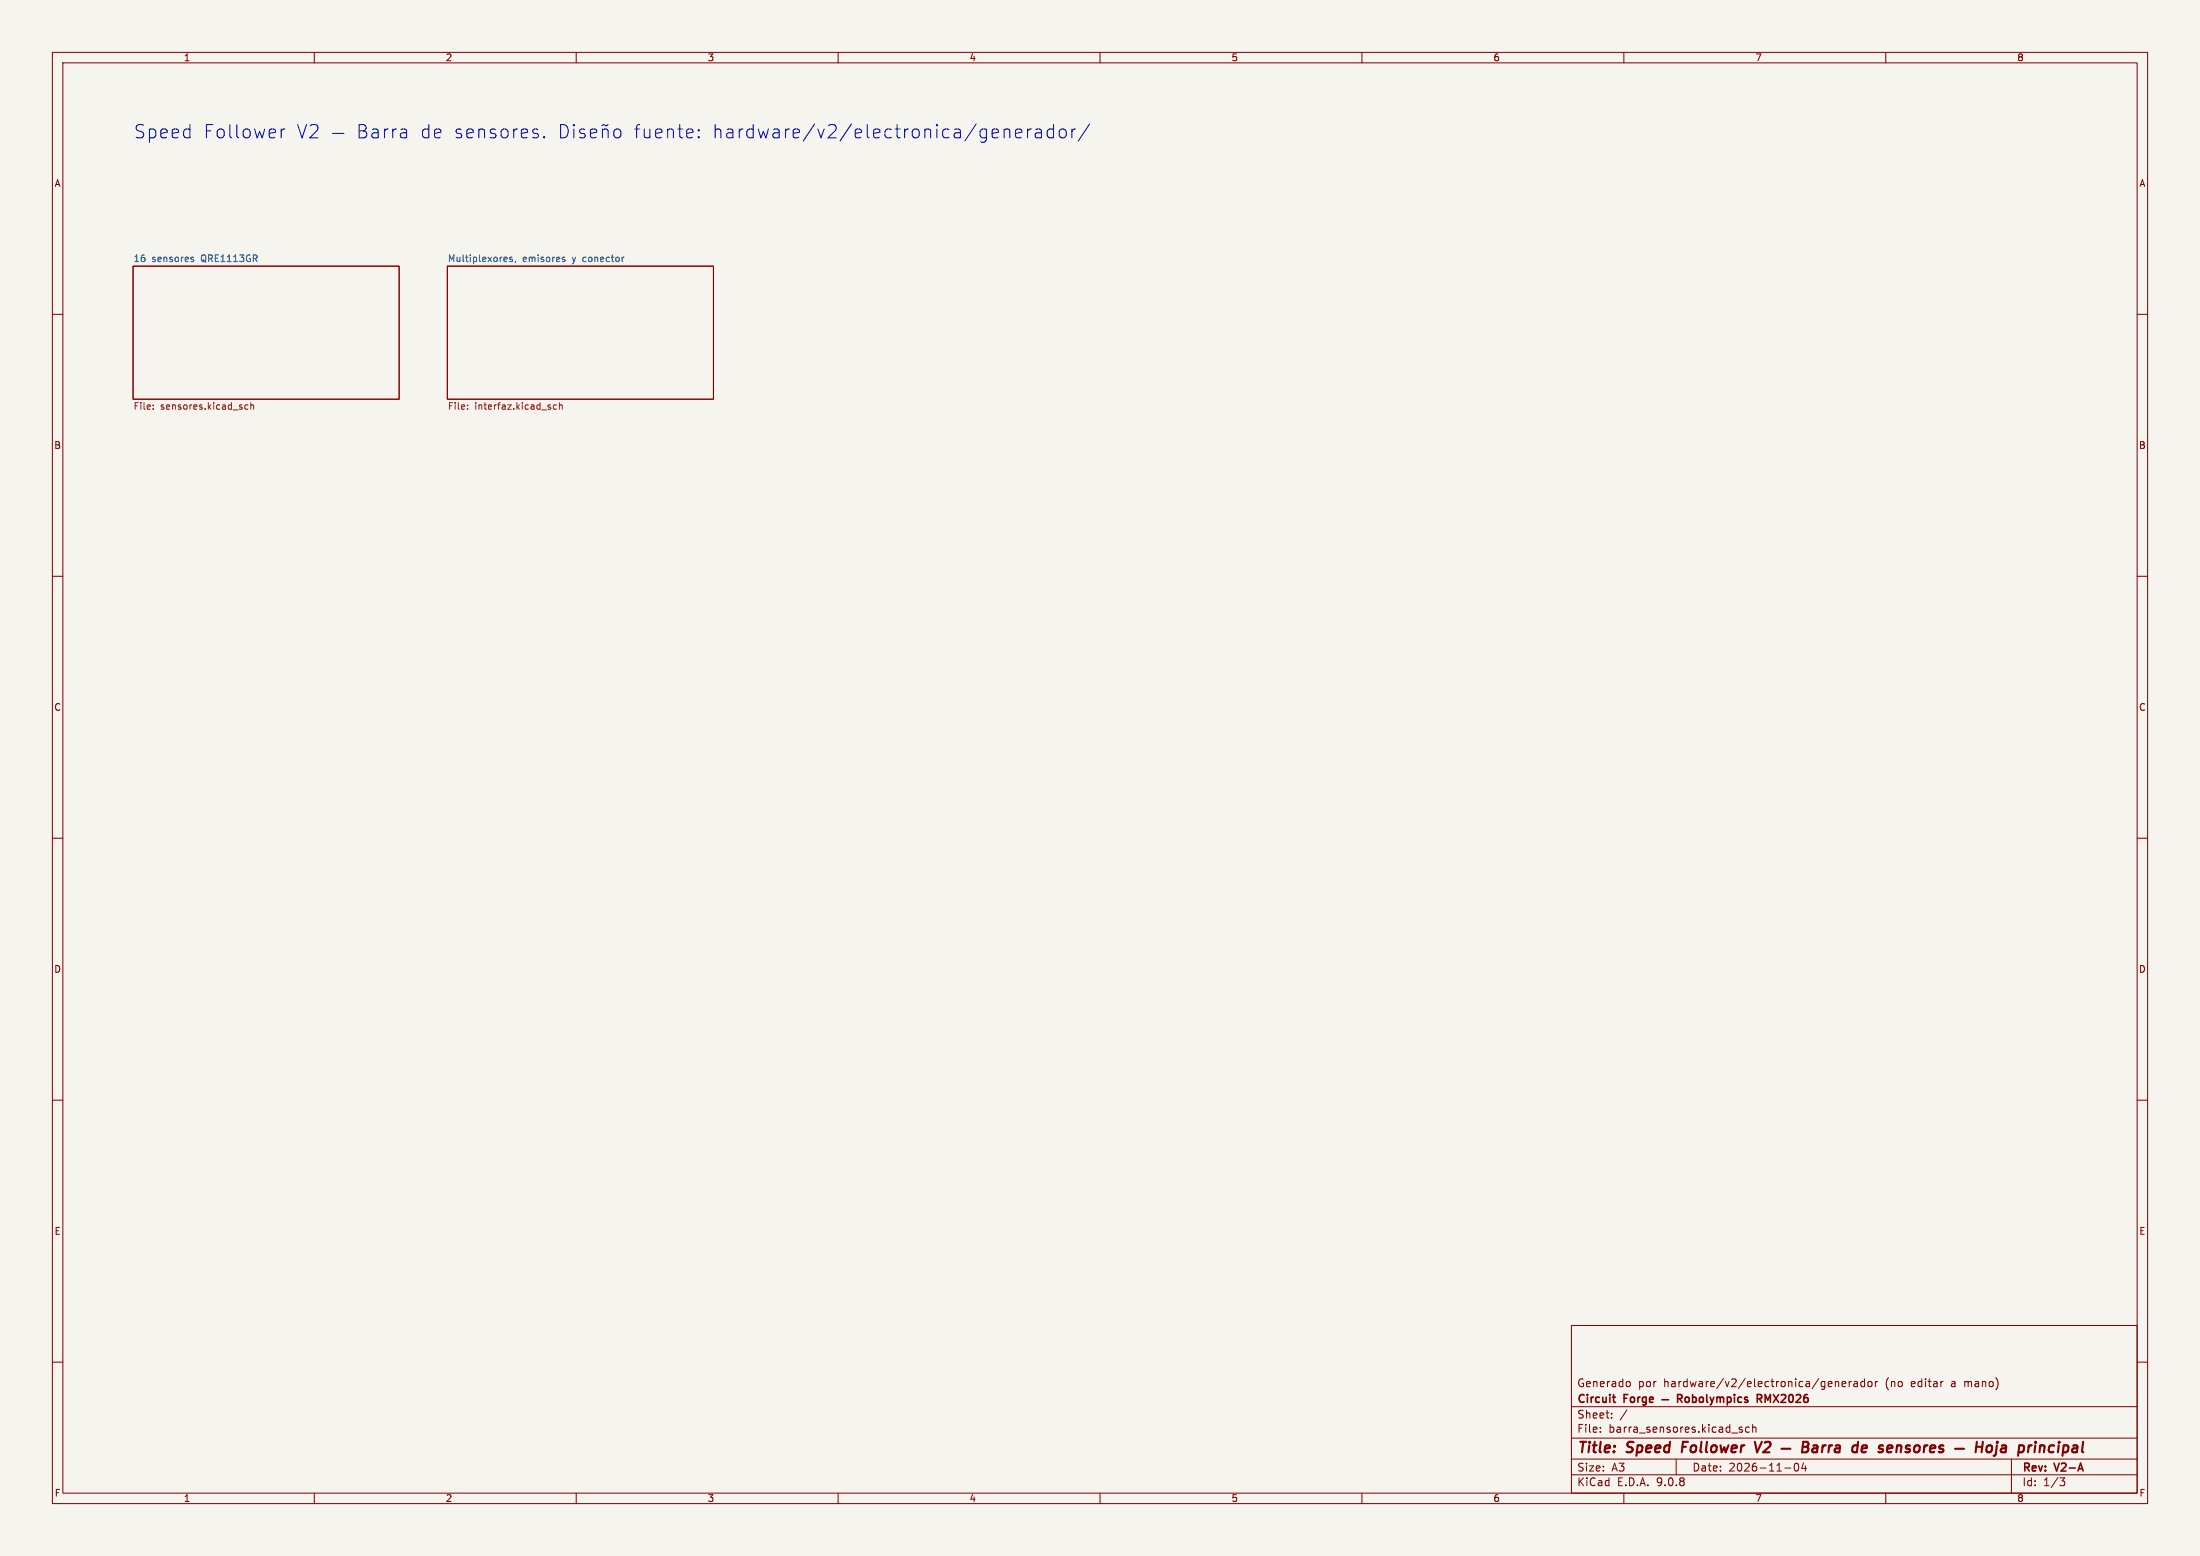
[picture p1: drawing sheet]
<svg xmlns="http://www.w3.org/2000/svg" width="420mm" height="297mm" viewBox="0 0 420 297" stroke-linecap="round" stroke-linejoin="round" font-family="sans-serif">
<path d="M0 0h420v297h-420z" fill="#f5f4ef" stroke="#f5f4ef" stroke-width=".19"/>
<g fill="none" stroke="#840000" stroke-width=".19">
<path d="M10 10h400v277h-400zM12 12h396v273h-396zM60 10v2M110 10v2M160 10v2M210 10v2M260 10v2M310 10v2M360 10v2M25.4 50.8h50.8v25.4h-50.8zM85.4 50.8h50.8v25.4h-50.8zM10 60h2"/>
<path d="M408 60h2M10 110h2M408 110h2M10 160h2M408 160h2M10 210h2M408 210h2M300 253h108v32h-108zM10 260h2M300 278.5h108M300 274.5h108M300 268.5h108"/>
<path d="M305.5 273.2v.2M305.5 272.5v.1M307.7 270.5v.2M307.7 269.8v.1M310.6 269.1l-1.3 1.9M310.7 263.7l.4 .1 .1 .2v.5l-.5 .2M320 278.5v3M332 272.7l.7 .4-.3 .3-.4-.1M332.6 272.5l-.4-.1-.2 .2M333.9 272.5l-.4-.1-.3 .3 .2 .6h.5M334.6 272.5l.2-.1 .4 .1v.9M334.6 271.9v1.5"/>
<path d="M342.7 279.4l.2-.1a.8 .8 0 0 1 .5 .7 .8 .8 0 0 1-.5 .8l-.2-.2-.2-.4zM344.3 279.2l-.4 1.1h1M344.7 279.8v1M350.6 263.7h.2l.2 .2v.8M351.7 264.2l.7-.2-.1-.2-.4-.1-.2 .2v.7h.6M353 263.7v1M353.4 263.7l-.2 .1-.2 .2M353.9 263.8h.6l.1 .9M354.6 264l-.5 .1a.29 .29 0 0 0-.2 .3 .29 .29 0 0 0 .2 .3l.5-.1M355.9 263.8l-.4-.1-.3 .3 .2 .6h.5M355.9 263.2v1.5M356.7 263.8l.2-.1 .4 .1 .1 .6-.2 .2-.3 .1-.2-.2z"/>
<path d="M358 263.7v1M358.4 263.7l-.2 .1-.2 .2M384 278.5v6.5M408 260h2M60 285v2M110 285v2M160 285v2M210 285v2M260 285v2M300 281.5h108M310 285v2M340.7 280.2h1.2"/>
<path d="M360 285v2M393.2 282.1h1l-.5 .6 .4 .1 .1 .5-.3 .3h-.5"/>
</g>
<g fill="none" stroke="#840000" stroke-width=".4">
<path d="M321.3 275.2l-.3 2M335 275.2l.4 2 .9-2M340.1 276.5h1.7M344.1 276.2h.7M344.3 275.2l.8 .1a.51 .51 0 0 1 .1 .5 .51 .51 0 0 1-.4 .4l.3 .1a.58 .58 0 0 1-.3 .9h-.8zM346.2 276h.7v1.2M347 276.3l-.7 .1a.4 .4 0 0 0-.3 .4 .4 .4 0 0 0 .2 .4l.7-.1M348 275.9l-.2 1.3M348.5 275.9l-.3 .1-.3 .3M349.2 275.9l-.2 1.3M349.8 275.9l-.4 .1-.2 .3M350.4 276h.8l-.1 1.2"/>
<path d="M351.3 276.3l-.7 .1a.4 .4 0 0 0-.4 .4 .4 .4 0 0 0 .3 .4l.7-.1M354.6 276a.66 .66 0 0 0-1 .3v.5l.1 .3h.8M354.7 275.2l-.2 2M355.4 276.5l1-.2-.1-.3h-.7l-.2 .9 .2 .3 .6-.1M362.2 275.9l-.2 1.3M362.9 276a.57 .57 0 0 0-.8 .1M377.3 276.2h1.1M377.4 275.2l-.3 2M378.5 275.2l-.2 2M379.4 276.1a.52 .52 0 0 1 .5-.2 .52 .52 0 0 1 .4 .4l-.1 .5a.55 .55 0 0 1-.5 .4 .55 .55 0 0 1-.5-.4zM381.2 275.9l-.2 1.7-.4 .3M381.3 275.2v.2"/>
<path d="M382.2 276h.7v1.2M383 276.3l-.7 .1a.4 .4 0 0 0-.3 .4 .4 .4 0 0 0 .2 .4l.7-.1M385.5 276h.8l.1 .3-.1 .5a.66 .66 0 0 1-1 .3M385.5 275.9l-.2 2M387.3 275.9l-.2 1.3M387.9 275.9l-.4 .1-.2 .3M388.5 275.9l-.1 1.3M388.6 275.2v.2M389.5 276.1a.49 .49 0 0 1 .8 .1l-.1 1M389.5 275.9l-.2 1.3M392 275.9a.66 .66 0 0 0-.8 .4v.7l.2 .2h.4"/>
</g>
<g fill="none" stroke="#840000" stroke-width=".3">
<path d="M307.8 266.7h.6M308.3 267.7h.1M317.3 267.2h1.2M320.3 267l.7-.1 .1-.2-.1-.4-.2-.1h-.5v1.5M320.6 267l.5 .7M321.8 266.8l.4-.1 .3 .3v.4l-.3 .3-.4-.1-.1-.2zM323.1 266.8l.4-.1 .3 .3-.1 .6h-.6M323.1 266.2v1.5M324.5 266.8l.4-.1 .3 .3v.4l-.3 .3-.4-.1-.1-.2zM325.8 266.2v1.3l.2 .2M326.5 266.7l.3 1M326.8 267.7l-.3 .5"/>
<path d="M327.2 266.7l-.4 1M327.8 266.8l.4-.1 .2 .2M327.8 266.7v1M328.4 266.9l.2-.2 .4 .1v.9M328.4 266.9v.8M329.8 266.8l.4-.1 .3 .3-.2 .6h-.5M329.8 266.7v1.5M331.1 266.2v.1M331.1 266.7v1M332.5 266.8l-.5-.1-.2 .3 .1 .6h.6M333.6 266.8l-.3-.1-.3 .2 .1 .2 .5 .2v.3h-.6M335.5 267l.7-.1 .1-.2v-.4l-.3-.1h-.5v1.5"/>
<path d="M335.8 267l.5 .7"/>
</g>
<path d="M36.6 49.5l.3 .1 .1 .2-.4 .1M36.6 49.1l.3 .1M96.7 49.2l.1 .2-.6 .1M97.8 49.2l-.3-.1-.2 .2 .1 .2 .4 .1v.3h-.5M98.4 49.9l-.1 .2M107.4 49.5l.5 .2-.1 .2h-.3M107.4 49.2h.4M119.1 49.1l-.2 .1" fill="none" stroke="#006464" stroke-width=".19"/>
<path d="M29.2 78v.1M29.2 77.3v.2M47.3 77.3h-.3l-.3 .2 .1 .6h.5M47.9 77.4l.2-.1h.3v.8M47.9 76.9v1.2M89.2 78v.1M89.2 77.3v.2M106.2 77.3h-.3l-.3 .2 .2 .6h.4M106.8 77.4l.2-.1h.3v.8M106.8 76.9v1.2" fill="none" stroke="#725600" stroke-width=".19"/>
<g fill="none" stroke="#0000c2" stroke-width=".19">
<path d="M53.7 24.6v1.7M54.4 24.6a.65 .65 0 0 0-.7 .5M56.8 23.8l.9 2.5 .8-2.5M59.2 24l.4-.2h.6a.69 .69 0 0 1 .4 1.1l-1.5 1.4h1.6M63.5 25.5h2.2M68.6 23.8h.8a.62 .62 0 0 1 .5 .6 .62 .62 0 0 1-.5 .6 .68 .68 0 0 1 .6 .6 .68 .68 0 0 1-.5 .7h-.9zM68.6 25h.8M71.1 24.7l.2-.1 .8 .1 .1 .3v1.3M72.2 25.2l-.9 .1a.5 .5 0 0 0-.3 .5 .5 .5 0 0 0 .3 .5l.9-.1M73.4 24.6v1.7M74.1 24.6a.65 .65 0 0 0-.7 .5M75 24.6v1.7"/>
<path d="M75.7 24.6a.65 .65 0 0 0-.7 .5M76.5 24.7l.3-.1 .7 .1 .1 .3v1.3M77.6 25.2l-.8 .1a.5 .5 0 0 0-.4 .5 .5 .5 0 0 0 .4 .5l.8-.1M102.4 25.5l.4 .3-.1 .4-.3 .1M102.4 24.6l.3 .1M103.9 26.1l.1 .1-.1 .1M103.9 26.1l-.1 .1 .1 .1M103.9 26.1v.2M107 23.8a1.34 1.34 0 0 1 1.5 .8 1.34 1.34 0 0 1-.5 1.6l-1 .1zM109.6 23.8v.2M109.6 24.6v1.7M109.6 23.8l-.2 .1 .2 .1"/>
<path d="M109.6 23.8l.1 .1-.1 .1M111.6 24.7l-.6-.1-.3 .4 .1 .3 .8 .3 .1 .2-.1 .4-.2 .1-.7-.1M112.7 25.5l1.2-.3-.1-.5-.7-.1-.4 .4v1l.1 .2 .3 .1 .7-.1M115 24.9a.63 .63 0 0 1 1.1 .1v1.3M115 24.6v1.7M116.1 23.8l-.4 .2-.5-.2-.3 .2M117.4 24.7a.69 .69 0 0 1 1.1 .4v.7a.69 .69 0 0 1-.7 .5 .69 .69 0 0 1-.6-.5v-.7zM131.9 24.6l.3 .1 .1 .5-1.2 .3M132.2 26.2l-.3 .1M133.4 26.1l.1 .1-.1 .1M133.4 26.1l-.1 .1 .1 .1M133.4 24.7v.3"/>
<path d="M133.4 26.1v.2M133.4 24.7l.1 .2-.1 .1M133.4 24.7l-.1 .2 .1 .1M192.1 24.6l.6 .1 .1 .3v1.3M193.9 25.5l1.2-.3-.1-.5-.8-.1-.3 .4v1l.1 .2 .2 .1 .8-.1M196.2 24.6v1.7M196.9 24.6a.65 .65 0 0 0-.7 .5M197.7 24.7l.3-.1 .7 .1 .1 .3v1.3M198.8 25.2l-.8 .1a.5 .5 0 0 0-.4 .5 .5 .5 0 0 0 .4 .5l.8-.1M201.1 24.7l-.7-.1-.5 .5v.7l.3 .4 .2 .1 .7-.1M201.1 23.8v2.5M202.3 24.9a.69 .69 0 0 1 .7-.3 .69 .69 0 0 1 .5 .5v.7a.69 .69 0 0 1-.6 .5 .69 .69 0 0 1-.7-.5z"/>
<path d="M204.6 24.6v1.7M205.4 24.6a.65 .65 0 0 0-.8 .5M208 23.7l-2.2 3.2"/>
</g>
<g font-size="3.5" fill="#0000c2">
<text x="25.4" y="26.6">Speed</text>
<text x="38.7" y="26.6">Follower</text>
<text x="79.8" y="26.6">de sensores.</text>
<text x="120.4" y="26.6">fuente:</text>
<text x="135.4" y="26.6">hardware/v2/electronica/generador/</text>
</g>
<g font-size="2.8" fill="#840000">
<text x="301" y="277.9">Title:</text>
<text x="310.6" y="277.9">Speed</text>
<text x="321.9" y="277.9">Follower</text>
<text x="336.7" y="277.9">V2</text>
<text x="357.7" y="277.9">de</text>
<text x="363.5" y="277.9">sensores</text>
<text x="392.6" y="277.9">principal</text>
</g>
<g font-size="2.1" fill="#840000">
<text x="301" y="268.2">Circuit</text>
<text x="301" y="265">Generado</text>
<text x="310.1" y="268.2">Forge</text>
<text x="312.7" y="265">por</text>
<text x="317.7" y="265">hardware/v2/electronica/generador</text>
<text x="337.3" y="268.2">RMX2026</text>
<text x="360.1" y="265">(no</text>
<text x="365.1" y="265">editar</text>
<text x="372.9" y="265">a</text>
<text x="375.6" y="265">mano)</text>
<text x="301" y="273.7">File:</text>
<text x="301" y="271">Sheet:</text>
<text x="307.1" y="273.7">barra_sensores.kicad_sch</text>
<text x="301" y="281.1">Size:</text>
<text x="307.6" y="281.1">A3</text>
<text x="323" y="281.1">Date:</text>
<text x="330" y="281.1">2026-11-04</text>
<text x="386" y="281.3">Rev:</text>
<text x="392.4" y="281.3">V2-A</text>
<text x="301" y="283.9">KiCad</text>
<text x="308.7" y="283.9">E.D.A.</text>
<text x="316.3" y="283.9">9.0.8</text>
<text x="386" y="283.9">Id:</text>
<text x="390.1" y="283.9">1/3</text>
</g>
<g font-size="1.8" fill="#840000">
<text x="35" y="11.9">1</text>
<text x="85" y="11.9">2</text>
<text x="135" y="11.9">3</text>
<text x="185" y="11.9">4</text>
<text x="235" y="11.9">5</text>
<text x="285" y="11.9">6</text>
<text x="335" y="11.9">7</text>
<text x="385" y="11.9">8</text>
<text x="10.3" y="35.9">A</text>
<text x="408.3" y="35.9">A</text>
<text x="10.3" y="85.9">B</text>
<text x="408.2" y="85.9">B</text>
<text x="10.3" y="135.9">C</text>
<text x="408.2" y="135.9">C</text>
<text x="10.3" y="185.9">D</text>
<text x="408.2" y="185.9">D</text>
<text x="10.3" y="235.9">E</text>
<text x="408.3" y="235.9">E</text>
<text x="10.3" y="285.9">F</text>
<text x="35" y="286.9">1</text>
<text x="85" y="286.9">2</text>
<text x="135" y="286.9">3</text>
<text x="185" y="286.9">4</text>
<text x="235" y="286.9">5</text>
<text x="285" y="286.9">6</text>
<text x="335" y="286.9">7</text>
<text x="385" y="286.9">8</text>
<text x="408.3" y="285.9">F</text>
</g>
<g font-size="1.8" fill="#006464">
<text x="25.4" y="50.1">16</text>
<text x="29" y="50.1">sensores</text>
<text x="38.5" y="50.1">QRE1113GR</text>
<text x="85.4" y="50.1">Multiplexores,</text>
<text x="99.8" y="50.1">emisores</text>
<text x="109.4" y="50.1">y</text>
<text x="111.5" y="50.1">conector</text>
</g>
<g font-size="1.8" fill="#725600">
<text x="25.4" y="78.5">File:</text>
<text x="30.6" y="78.5">sensores.kicad_sch</text>
<text x="85.4" y="78.5">File:</text>
<text x="90.6" y="78.5">interfaz.kicad_sch</text>
</g>
</svg>
